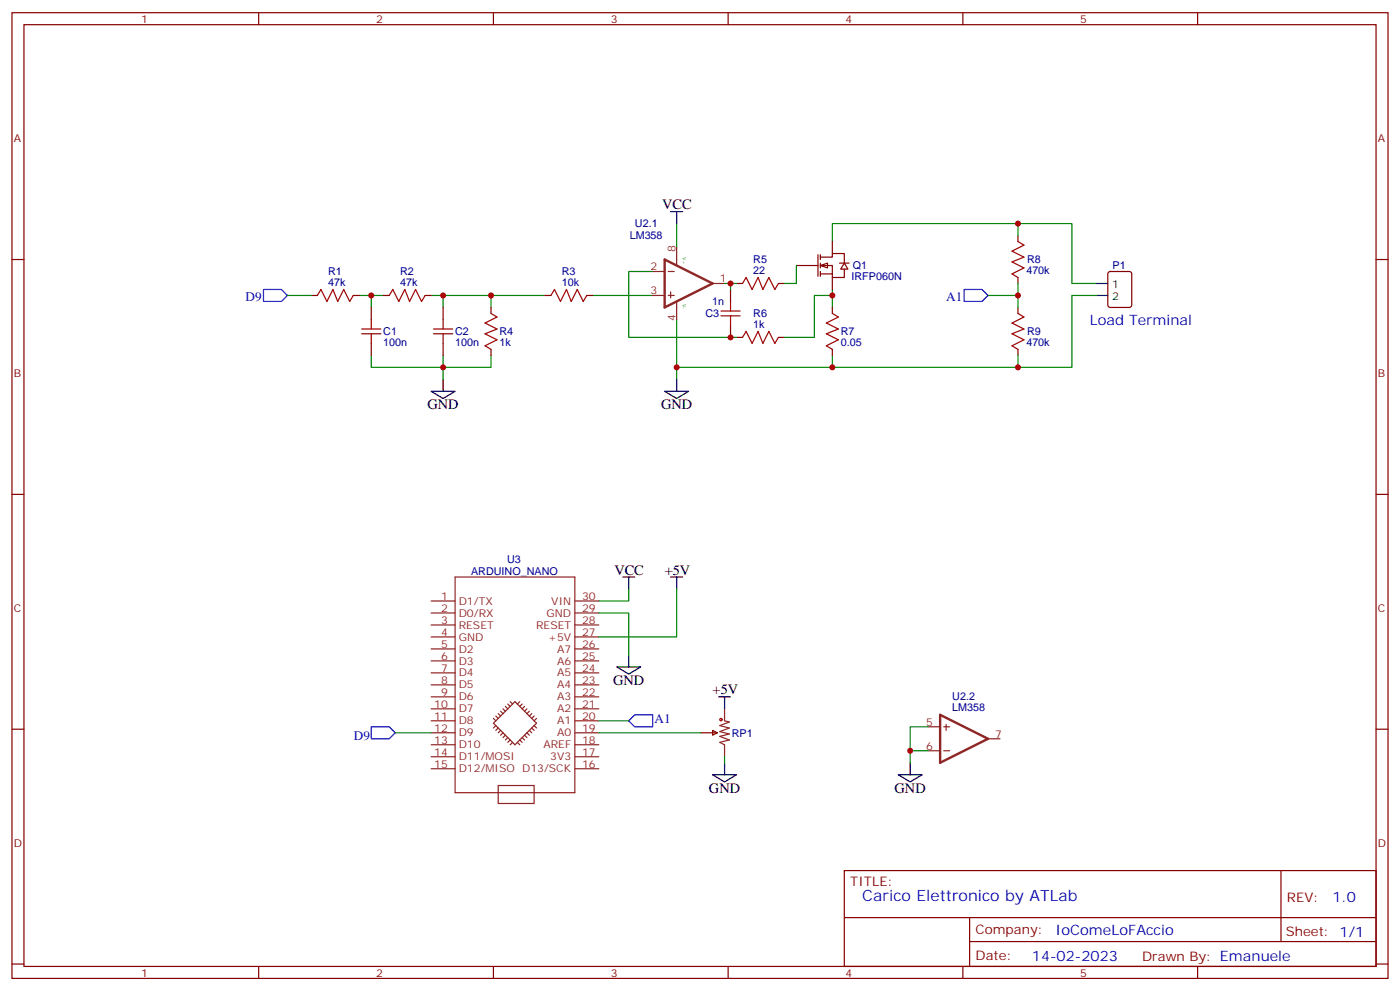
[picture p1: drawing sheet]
<svg xmlns="http://www.w3.org/2000/svg" width="412mm" height="292mm" viewBox="0 0 412 292" stroke-linecap="round" stroke-linejoin="round" font-family="sans-serif">
<g fill="none" stroke="#870000" stroke-width=".35">
<path d="M3.5 3.7h405.4v284.4h-405.4zM7.1 7.3h398.2v277.3h-398.2zM76.2 3.7v3.6M145.3 3.7v3.6M214.5 3.7v3.6M283.6 3.7v3.6M352.8 3.7v3.6M3.5 76.4h3.6M405.3 76.4h3.6M91.7 87h1.8M104.1 87h1.7M109.4 90.5v3.6"/>
<path d="M112.9 87h1.8M125.2 87h1.8M130.5 90.5v3.6M144.6 90.5v1.8M109.4 101.1v3.5M130.5 101.1v3.5M144.6 102.9v1.7M3.5 145.6h3.6M405.3 145.6h3.6M3.5 214.7h3.6M405.3 214.7h3.6M248.7 256.3h156.6v28.3h-156.6z"/>
<path d="M377.3 256.4v20.8M248.7 270.2h156.5M285.6 277.2h119.6M285.6 270.2v14.1M3.5 283.8h3.6M76.2 284.6v3.5M145.3 284.6v3.5M214.5 284.6v3.5M283.6 284.6v3.5M352.8 284.6v3.5M405.3 283.8h3.6"/>
</g>
<g fill="none" stroke="#008700" stroke-width=".35">
<path d="M199.3 65.8v7.1M245.2 71.1v-5.3h70.5v17.7h7.1M105.8 87h7.1M109.4 87v3.5M127 87h17.6v3.5M130.5 87v3.5M144.6 87h15.9M174.6 87h17.7M199.3 94.1v17.6M245.2 85.2v5.3M109.4 104.6v3.6h35.2v-3.6M130.5 104.6v7.1"/>
<path d="M245.2 104.6v3.6h-45.9"/>
</g>
<path d="M197.6 62.3h3.5M199.3 62.3v3.5M127 115.2h7.1l-3.6 2.1zM130.5 111.7v3.5M195.8 115.2h7l-3.5 2.1zM199.3 111.7v3.5" fill="none" stroke="#000" stroke-width=".35"/>
<path d="M93.5 87l1-1.8 1.8 3.6 1.8-3.6 1.4 3.6 1.7-3.6 1.8 3.6 1.1-1.8M106.5 98.3h5.7M106.5 96.9h5.7M109.4 94.1v2.8M109.4 98.3v2.8M114.7 87l1-1.8 1.8 3.6 1.7-3.6 1.4 3.6 1.8-3.6 1.8 3.6 1-1.8M127.7 98.3h5.6M127.7 96.9h5.6M130.5 94.1v2.8M130.5 98.3v2.8M144.6 92.3l1.8 1-3.5 1.8 3.5 1.8-3.5 1.4 3.5 1.7-3.5 1.8 1.7 1.1" fill="none" stroke="#a10000" stroke-width=".35"/>
<g fill="#fff" stroke="#870000" stroke-width=".35">
<path d="M241.7 78.2l2.1-.7v1.4z"/>
<path d="M248.7 77.5l1.1 1.7h-2.2z"/>
</g>
<g fill="none" stroke="#870000" stroke-width=".35">
<path d="M234.6 78.2h6.3M240.9 75v6.4M241.7 75.7h3.5v-1.1h3.5v2.9M241.7 78.2h3.5v3.5h3.5v-2.5M241.7 75v1.4M241.7 77.5v1.4M241.7 79.9v1.5M245.2 71.1v3.5M247.3 77.5h2.8M299.9 69.4v1.7M160.5 87h1.8M172.9 87h1.7"/>
<path d="M215.2 85.2v3.6M215.2 95.8v3.5M217 83.5h1.7M217 99.3h1.7M229.3 83.5h1.8M229.3 99.3h1.8M241.7 80.6h3.5M245.2 81.7v3.5M245.2 90.5v1.8M299.9 81.7v1.8M299.9 90.5v1.8M326.6 80.1l.4-.2h5.7l.6 .5 .1 9.4-.5 .7h-5.9l-.6-.4-.1-9.5z"/>
<path d="M245.2 102.9v1.7M299.9 102.9v1.7M206.4 215.8h4.9M209.9 215.1l1.4 .7-1.4 .7z"/>
</g>
<g fill="none" stroke="#a10000" stroke-width=".35">
<path d="M299.9 71.1l1.7 1.1-3.5 1.7 3.5 1.8-3.5 1.4 3.5 1.8-3.5 1.7 1.8 1.1M162.3 87l1-1.8 1.8 3.6 1.8-3.6 1.4 3.6 1.7-3.6 1.8 3.6 1.1-1.8M212.4 93h5.6M212.4 91.6h5.6M215.2 88.8v2.8M215.2 93v2.8M218.7 83.5l1.1-1.8 1.7 3.5 1.8-3.5 1.4 3.5 1.8-3.5 1.7 3.5 1.1-1.7M218.7 99.3l1.1-1.7 1.7 3.5 1.8-3.5 1.4 3.5 1.8-3.5 1.7 3.5 1.1-1.8M245.2 92.3l1.7 1-3.5 1.8 3.5 1.8-3.5 1.4 3.5 1.7-3.5 1.8 1.8 1.1M299.9 92.3l1.7 1-3.5 1.8 3.5 1.8-3.5 1.4 3.5 1.7-3.5 1.8 1.8 1.1"/>
<circle cx="212.4" cy="211.9" r=".35"/>
</g>
<g fill="none" stroke="#8c2424" stroke-width=".35">
<path d="M192.3 79.9h3.5M196.8 79.9h1.8M199.3 72.9v5.3M192.3 87h3.5M196.8 87h1.8M197.6 85.9v1.8M199.3 88.8v5.3M209.9 83.5h3.5M127 177h7.1M134.1 169.9h35.2v63.5h-35.2zM169.3 177h7.1M127 198.1h7.1"/>
<path d="M127 194.6h7.1M127 191.1h7.1M127 187.5h7.1M127 184h7.1M127 180.5h7.1M169.3 198.1h7.1M169.3 194.6h7.1M169.3 191.1h7.1M169.3 187.5h7.1M169.3 184h7.1M169.3 180.5h7.1M127 219.3h7.1"/>
<path d="M127 215.8h7.1M127 212.2h7.1M127 208.7h7.1M127 205.2h7.1M127 201.6h7.1M145.3 212.9l6.4-6.3 6.3 6.3-6.3 6.4zM145.3 211.5l.7 .7M146 210.8l.8 .7M146 213.6l-.7 .7M146.8 210.1l.7 .7M146.8 214.3l-.8 .8M147.5 209.4l.7 .7"/>
<path d="M147.5 215.1l-.7 .7M148.2 208.7l.7 .7M148.2 215.8l-.7 .7M148.9 208l.7 .7M148.9 216.5l-.7 .7M149.6 207.3l.7 .7M149.6 217.2l-.7 .7M150.3 217.9l-.7 .7M150.3 206.6l.7 .7M151 218.6l-.7 .7M152.4 218.6l.7 .7M153.1 217.9l.7 .7"/>
<path d="M153.1 206.6l-.7 .7M153.8 217.2l.7 .7M153.8 207.3l-.7 .7M154.5 216.5l.7 .7M154.5 208l-.7 .7M155.2 215.8l.7 .7M155.2 208.7l-.7 .7M155.9 215.1l.7 .7M155.9 209.4l-.7 .7M156.6 214.3l.7 .8M156.6 210.1l-.7 .7M157.3 213.6l.7 .7"/>
<path d="M157.3 210.8l-.7 .7M158 211.5l-.7 .7M169.3 219.3h7.1M169.3 215.8h7.1M169.3 212.2h7.1M169.3 208.7h7.1M169.3 205.2h7.1M169.3 201.6h7.1M213.4 208.7v3.5l1.4 .4-2.8 1 2.8 .7-2.8 1.1 2.8 .7-2.8 .7 2.8 1.1-2.8 .7 1.4 .7v3.5M273.4 214h3.5M278 214h1.8M278.7 213.3v1.8"/>
<path d="M291 217.5h3.6M127 222.8h7.1M127 226.3h7.1M146.8 231.3h10.5v5.3h-10.5zM169.3 222.8h7.1M169.3 226.3h7.1M273.4 221.1h3.5M278 221.1h1.8"/>
</g>
<path d="M195.8 76.4l14.1 7.1-14.1 7zM276.9 210.5l14.1 7-14.1 7.1z" fill="none" stroke="#8c2424" stroke-width=".71"/>
<path d="M77.6 85.2h5.3l1.8 1.8-1.8 1.8h-5.3zM284 85.2h5.3l1.7 1.8-1.7 1.8h-5.3zM109.4 214h5.3l1.7 1.8-1.7 1.7h-5.3zM185.2 212.2l1.8-1.7h5.3v3.5h-5.3z" fill="none" stroke="#00f" stroke-width=".35"/>
<g fill="none" stroke="#008700" stroke-width=".35">
<path d="M192.3 79.9h-7.1v19.4h31.8M234.6 78.2v5.3h-3.5M299.9 65.8v3.6M84.7 87h7M213.4 83.5h3.6M215.2 83.5v1.7M245.2 87h-5.3v12.3h-8.8M291 87h8.9M299.9 83.5v7M322.8 87h-7.1v21.2h-70.5M299.9 104.6v3.6M185.2 173.4v3.6h-8.8"/>
<path d="M199.3 173.4v14.1h-22.9M176.4 180.5h8.8v12.3M116.4 215.8h10.6M176.4 212.2h8.8M176.4 215.8h30M273.4 214h-5.3v7.1M213.4 222.8v1.8M273.4 221.1h-5.3v3.5"/>
</g>
<g fill="none" stroke="#000" stroke-width=".35">
<path d="M322.8 83.5h3.5M322.8 87h3.5M183.4 169.9h3.6M185.2 169.9v3.5M197.6 169.9h3.5M199.3 169.9v3.5M181.7 196.4h7l-3.5 2.1zM185.2 192.8v3.6M211.7 205.2h3.5M213.4 205.2v3.5M209.9 228.1h7.1l-3.6 2.1zM213.4 224.6v3.5"/>
<path d="M264.6 228.1h7l-3.5 2.1zM268.1 224.6v3.5"/>
</g>
<g fill="#c00">
<circle cx="144.6" cy="87" r=".88"/>
<circle cx="199.3" cy="108.2" r=".88"/>
<circle cx="109.4" cy="87" r=".88"/>
<circle cx="130.5" cy="87" r=".88"/>
<circle cx="130.5" cy="108.2" r=".88"/>
<circle cx="245.2" cy="108.2" r=".88"/>
<circle cx="299.9" cy="65.8" r=".88"/>
<circle cx="299.9" cy="108.2" r=".88"/>
<circle cx="299.9" cy="87" r=".88"/>
<circle cx="268.1" cy="221.1" r=".88"/>
<circle cx="245.2" cy="87" r=".88"/>
<circle cx="215.2" cy="99.3" r=".88"/>
<circle cx="215.2" cy="83.5" r=".88"/>
</g>
<text font-size="4.6" fill="#00f" x="254" y="265.1">Carico Elettronico by ATLab</text>
<g font-size="4.2">
<text x="195.1" y="61.6">VCC</text>
<text x="125.9" y="120.5">GND</text>
<text x="194.7" y="120.5">GND</text>
<text x="181" y="169.2">VCC</text>
<text x="195.8" y="169.2">+5V</text>
<text x="180.6" y="201.6">GND</text>
<text x="209.9" y="204.5">+5V</text>
<text x="208.8" y="233.4">GND</text>
<text x="263.5" y="233.4">GND</text>
</g>
<g font-size="4.2" fill="#00f">
<text x="321" y="95.8">Load Terminal</text>
<text x="392.5" y="265.6">1.0</text>
<text x="310.9" y="275.2">IoComeLoFAccio</text>
<text x="304" y="283">14-02-2023</text>
</g>
<g font-size="3.9" fill="#00f">
<text x="72.3" y="88.8">D9</text>
<text x="278.7" y="88.8">A1</text>
<text x="192.8" y="213">A1</text>
<text x="104.2" y="217.8">D9</text>
</g>
<g font-size="3.9" fill="#800">
<text x="250.5" y="260.9">TITLE:</text>
<text x="379.1" y="265.6">REV:</text>
<text x="287.4" y="275.1">Company:</text>
<text x="378.7" y="275.7">Sheet: 1/1</text>
<text x="287.4" y="282.8">Date:</text>
<text x="336.4" y="282.9">Drawn By: Emanuele</text>
</g>
<g font-size="3.2" fill="#800">
<text x="41.6" y="6.7">1</text>
<text x="110.8" y="6.7">2</text>
<text x="179.9" y="6.7">3</text>
<text x="249.1" y="6.7">4</text>
<text x="318.2" y="6.7">5</text>
<text x="4.1" y="41.8">A</text>
<text x="405.9" y="41.8">A</text>
<text x="4.1" y="111">B</text>
<text x="405.9" y="111">B</text>
<text x="4.1" y="180.1">C</text>
<text x="405.9" y="180.1">C</text>
<text x="4.1" y="249.3">D</text>
<text x="405.9" y="249.3">D</text>
<text x="41.6" y="287.5">1</text>
<text x="110.8" y="287.5">2</text>
<text x="179.9" y="287.5">3</text>
<text x="249.1" y="287.5">4</text>
<text x="318.2" y="287.5">5</text>
</g>
<g font-size="3.2" fill="#000080">
<text x="185.5" y="70.5">LM358</text>
<text x="187" y="67">U2.1</text>
<text x="221.9" y="77.5">R5</text>
<text x="302.6" y="77.5">R8</text>
<text x="96.7" y="80.9">R1</text>
<text x="117.8" y="80.9">R2</text>
<text x="165.5" y="81">R3</text>
<text x="221.9" y="80.6">22</text>
<text x="250.8" y="82.4">IRFP060N</text>
<text x="251.2" y="79.2">Q1</text>
<text x="302.3" y="80.8">470k</text>
<text x="327.7" y="79.3">P1</text>
<text x="96.7" y="84.2">47k</text>
<text x="117.8" y="84.2">47k</text>
<text x="165.5" y="84.2">10k</text>
<text x="209.8" y="89.9">1n</text>
<text x="207.8" y="93.4">C3</text>
<text x="221.9" y="93.3">R6</text>
<text x="112.9" y="101.9">100n</text>
<text x="112.9" y="98.7">C1</text>
<text x="134.1" y="101.9">100n</text>
<text x="134.1" y="98.7">C2</text>
<text x="147.1" y="101.9">1k</text>
<text x="147.1" y="98.7">R4</text>
<text x="221.9" y="96.5">1k</text>
<text x="247.6" y="101.9">0.05</text>
<text x="247.6" y="98.7">R7</text>
<text x="302.3" y="101.9">470k</text>
<text x="302.6" y="98.7">R9</text>
<text x="149.4" y="165.7">U3</text>
<text x="138.8" y="169.2">ARDUINO_NANO</text>
<text x="280.5" y="209.2">LM358</text>
<text x="280.5" y="206.1">U2.2</text>
<text x="215.5" y="216.9">RP1</text>
</g>
<g font-size="3.2" fill="#8d2323">
<text x="199" y="74.3" transform="rotate(-90 199 74.3)">8</text>
<text x="191.7" y="79.6">2</text>
<text x="212" y="83.1">1</text>
<text x="191.7" y="86.6">3</text>
<text x="199" y="94.7" transform="rotate(-90 199 94.7)">4</text>
<text x="129.9" y="176.6">1</text>
<text x="135.1" y="178">D1/TX</text>
<text x="162.4" y="178">VIN</text>
<text x="171.4" y="176.6">30</text>
<text x="129.9" y="183.7">3</text>
<text x="129.9" y="180.1">2</text>
<text x="135.1" y="185.1">RESET</text>
<text x="135.1" y="181.5">D0/RX</text>
<text x="157.9" y="185.1">RESET</text>
<text x="161" y="181.5">GND</text>
<text x="171.4" y="180.1">29</text>
<text x="171.4" y="183.7">28</text>
<text x="129.9" y="190.7">5</text>
<text x="129.9" y="187.2">4</text>
<text x="135.1" y="188.6">GND</text>
<text x="161.5" y="188.6">+5V</text>
<text x="171.4" y="187.2">27</text>
<text x="171.4" y="190.7">26</text>
<text x="129.9" y="197.8">7</text>
<text x="129.9" y="194.2">6</text>
<text x="135.1" y="195.7">D3</text>
<text x="135.1" y="192.1">D2</text>
<text x="164.1" y="192.1">A7</text>
<text x="164.1" y="195.7">A6</text>
<text x="171.4" y="194.2">25</text>
<text x="171.4" y="197.8">24</text>
<text x="129.9" y="201.3">8</text>
<text x="135.1" y="202.7">D5</text>
<text x="135.1" y="199.2">D4</text>
<text x="164.1" y="199.2">A5</text>
<text x="164.1" y="202.7">A4</text>
<text x="171.4" y="201.3">23</text>
<text x="127.9" y="208.4">10</text>
<text x="129.9" y="204.8">9</text>
<text x="135.1" y="209.8">D7</text>
<text x="135.1" y="206.2">D6</text>
<text x="164.1" y="206.2">A3</text>
<text x="164.1" y="209.8">A2</text>
<text x="171.4" y="204.8">22</text>
<text x="171.4" y="208.4">21</text>
<text x="127.9" y="215.4">12</text>
<text x="127.9" y="211.9">11</text>
<text x="135.1" y="213.3">D8</text>
<text x="164.1" y="213.3">A1</text>
<text x="171.4" y="211.9">20</text>
<text x="171.4" y="215.4">19</text>
<text x="272.8" y="213.6">5</text>
<text x="127.9" y="218.9">13</text>
<text x="135.1" y="220.3">D10</text>
<text x="135.1" y="216.8">D9</text>
<text x="160.1" y="220.3">AREF</text>
<text x="164.1" y="216.8">A0</text>
<text x="171.4" y="218.9">18</text>
<text x="272.8" y="220.7">6</text>
<text x="293.2" y="217.2">7</text>
<text x="127.9" y="222.5">14</text>
<text x="127.9" y="226">15</text>
<text x="135.1" y="223.9">D11/MOSI</text>
<text x="135.1" y="227.4">D12/MISO D13/SCK</text>
<text x="162.1" y="223.9">3V3</text>
<text x="171.4" y="222.5">17</text>
<text x="171.4" y="226">16</text>
</g>
<g font-size="3.2">
<text x="327.6" y="84.9">1</text>
<text x="327.6" y="88.4">2</text>
</g>
<g font-size="1.4" fill="#238d23">
<text x="201.1" y="75.7" transform="rotate(90 201.1 75.7)">V+</text>
<text x="201.1" y="89.5" transform="rotate(90 201.1 89.5)">V-</text>
</g>
</svg>
